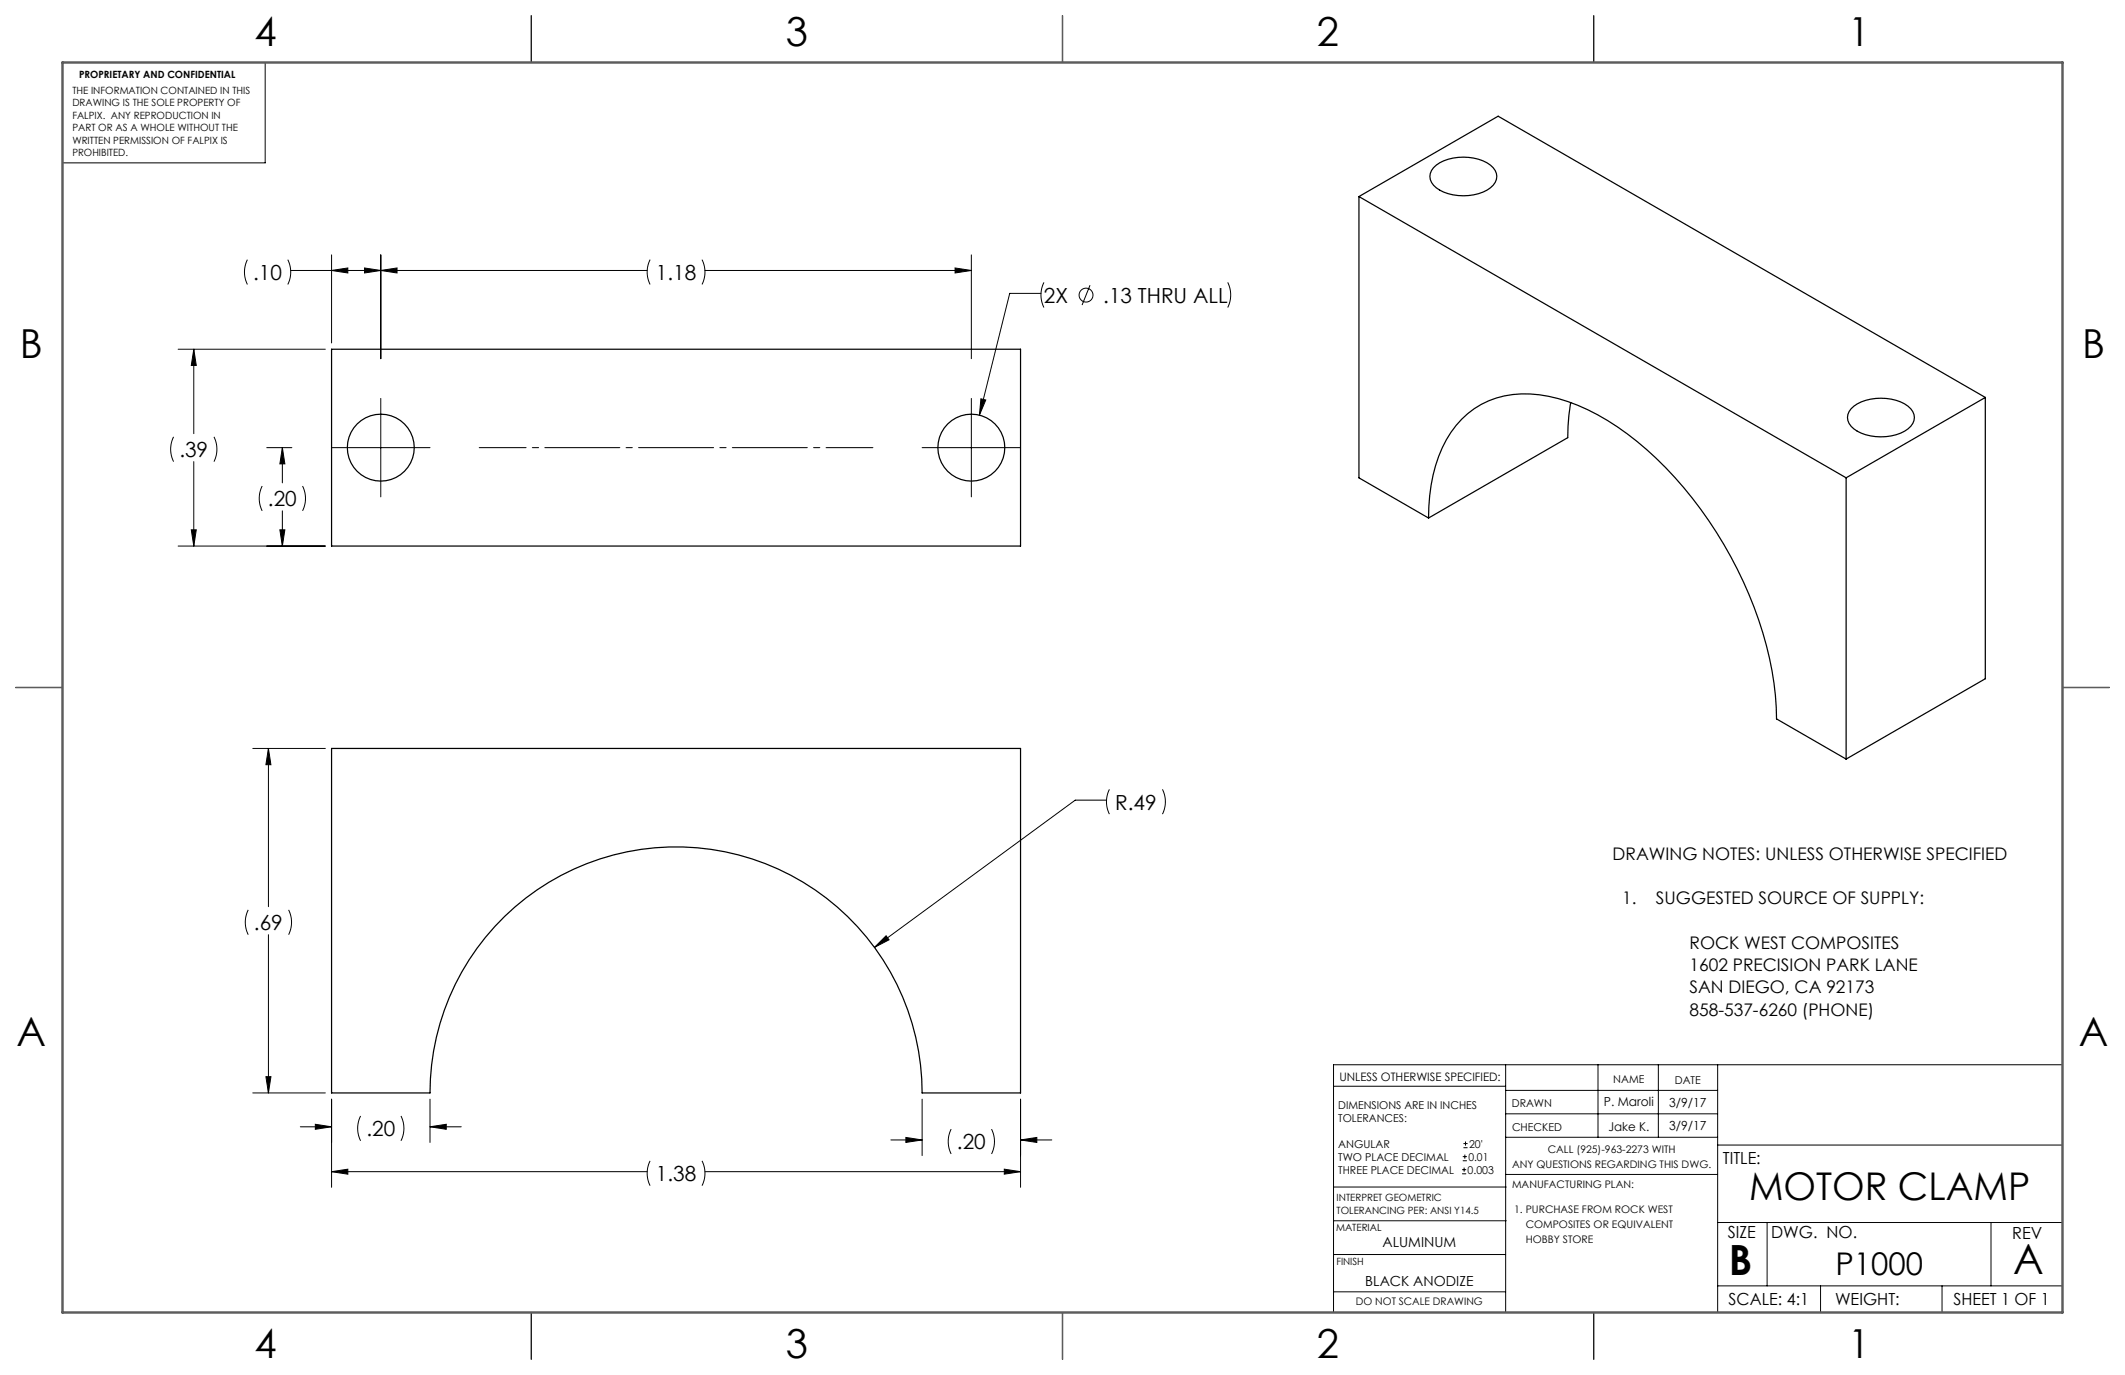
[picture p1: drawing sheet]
<svg xmlns="http://www.w3.org/2000/svg" width="432mm" height="279mm" viewBox="0 0 432 279" stroke-linecap="round" stroke-linejoin="round" font-family="sans-serif">
<g fill="none" stroke="#000" stroke-width=".2">
<path d="M53.9 12.7v20.4h-41.2M50.3 52.8a5.6 5.6 0 0 0 0 5M58.5 52.8a5.6 5.6 0 0 1 0 5M59.1 55h72.4M67.4 51.8v17.9M67.4 55l3.3-.5v1zM74.1 54.5l3.3 .5-3.3 .5zM77.4 51.8v21.1M77.4 55l3.3-.5v1zM132.1 52.8a5.6 5.6 0 0 0 0 5M142.7 52.8a5.6 5.6 0 0 1 0 5M143.2 55h54.2"/>
<path d="M194.1 54.5l3.3 .5-3.3 .5zM197.4 51.8v21.1M211.5 59.6h-6.3l-6.2 24.8M212.1 57.4a5.7 5.7 0 0 0 0 5.1M221.5 58l-1.6 4M249.5 57.4a5.7 5.7 0 0 1 0 5.1M36.2 71h29.9M39.4 71v17.1M39.4 71l.5 3.3h-1zM35.3 88.8a5.6 5.6 0 0 0 0 5M39.4 93.8v17.2M43.5 88.8a5.6 5.6 0 0 1 0 5"/>
<path d="M53.3 98.8a5.6 5.6 0 0 0 0 5M54.2 91h5.1M57.4 91l.5 3.3h-1zM57.4 91v7.1M61.5 98.8a5.6 5.6 0 0 1 0 5M67.4 91h20M77.4 81v20M187.4 91h20M197.4 81v20M199.3 81l1 .3-1.3 3.1zM36.2 111h29.9M38.9 107.7h1l-.5 3.3z"/>
<path d="M56.9 107.7h1l-.5 3.3zM57.4 103.8v7.2M51.4 152.1h14.7M54.5 152.1l.6 3.3h-1.1zM54.5 152.1v32.1M224.8 162.6h-6.3l-40.8 29.9M225.4 160.4a5.6 5.6 0 0 0 0 5M236.2 160.4a5.6 5.6 0 0 1 0 5M50.4 184.9a5.6 5.6 0 0 0 0 5M54.5 189.9v32.2M58.6 184.9a5.6 5.6 0 0 1 0 5M180.1 190.1l.6 .9-3 1.5z"/>
<path d="M54 218.8h1.1l-.6 3.3zM305.9 216.4v50.3M324.7 216.4v14.7M337 216.4v14.7M349 216.4v50.3M419.1 216.4h-148.1v50.3M51.4 222.1h14.7M61 229h6.4M64.1 228.5l3.3 .5-3.3 .5zM67.4 223.4v17.9M67.4 238.1h64.1M67.4 238.1l3.3-.5v1z"/>
<path d="M73.3 226.8a5.6 5.6 0 0 0 0 5M81.5 226.8a5.6 5.6 0 0 1 0 5M87.4 223.4v8.7M87.4 229h6.3M87.4 229l3.3-.5v1zM132.1 235.9a5.6 5.6 0 0 0 0 5M142.7 235.9a5.6 5.6 0 0 1 0 5M143.2 238.1h64.2M181 231.6h6.4M184.1 231.1l3.3 .5-3.3 .5zM187.4 223.4v11.4M193.3 229.4a5.6 5.6 0 0 0 0 5.1"/>
<path d="M201.5 229.4a5.6 5.6 0 0 1 0 5.1M204.1 237.6l3.3 .5-3.3 .5zM207.4 223.4v17.9M207.4 231.6h6.3M207.4 231.6l3.3-.5v1zM271 220.7h34.9M297.1 238.5h.8M297.1 237.7h.8M297.2 235.9h.9M297.2 235h.9M297.4 233.2h.8M297.4 232.4h.8"/>
<path d="M297.5 237.3v.8M297.7 234.6v.8M297.8 232v.8M305.9 231.1h43.1M305.9 226.3h43.1M305.9 221.6h43.1M305.9 238.6h43.1M349 232.7h70.1M271 254.9h34.9M271 248.1h35.1M271 241.2h35.1M349 248.4h70.1"/>
<path d="M359.1 248.4v12.9M404.6 248.4v12.9M271 262.5h34.9M349 261.3h70.1M369.9 261.3v5.4M394.6 261.3v5.4"/>
<circle cx="220.7" cy="60" r="1.41"/>
</g>
<path d="M97.4 91h80" fill="none" stroke="#000" stroke-width=".2" stroke-dasharray="15.2 1.3 1.3 1.3" stroke-dashoffset="5.7"/>
<g fill="none" stroke="#000" stroke-width=".25">
<path d="M107.9 3.2v9.5M215.9 3.2v9.5M323.8 3.2v9.5M276.1 39.9v57.2l14.2 8.2M276.1 39.9l99 57.2M276.1 39.9l28.3-16.3 99 57.2M291.3 34.1a9.1 9.1 0 0 1 8.2-2 5.7 5.7 0 0 1 4.6 3.1 3.1 3.1 0 0 1-1.9 3.4 10.4 10.4 0 0 1-10.3-.4 2.66 2.66 0 0 1-.6-4.1zM67.4 71h140v40h-140zM319.2 81.8a40.4 40.4 0 0 0-.6 7.1l-28.3 16.4M375.1 97.1v57.1M376.1 83.1a9.1 9.1 0 0 1 8.2-2 5.7 5.7 0 0 1 4.6 3.1 3.1 3.1 0 0 1-1.9 3.4 10.4 10.4 0 0 1-10.3-.4 2.66 2.66 0 0 1-.6-4.1zM403.4 80.8v57.1l-28.3 16.3"/>
<path d="M403.4 80.8l-28.3 16.3M290.3 105.3a31.4 31.4 0 0 1 4.6-17.5 17.9 17.9 0 0 1 17.9-7.6 40.9 40.9 0 0 1 19.9 9.5 81.6 81.6 0 0 1 27.8 49.1l.4 4.9 .1 2.4 14.1 8.1M3.2 139.7h9.5M419.1 139.7h9.5M67.4 152.1h140v70h-20a50 50 0 0 0-50-50 50 50 0 0 0-50 50h-20zM107.9 266.7v9.5M215.9 266.7v9.5M323.8 266.7v9.5"/>
<circle cx="77.4" cy="91" r="6.8"/>
<circle cx="197.4" cy="91" r="6.8"/>
</g>
<path d="M215.9 3.2v9.5M3.2 139.7h9.5M419.1 139.7h9.5M215.9 266.7v9.5" fill="none" stroke="#5c5c5c" stroke-width=".25"/>
<path d="M12.7 12.7h406.4v254h-406.4z" fill="none" stroke="#5c5c5c" stroke-width=".5"/>
<path d="M54 218.8h1.1l-.6 3.3zM54.5 152.1l.6 3.3h-1.1zM67.4 238.1l3.3-.5v1zM204.1 237.6l3.3 .5-3.3 .5zM180.1 190.1l-2.4 2.4 3-1.5zM64.1 228.5l3.3 .5-3.3 .5zM87.4 229l3.3-.5v1zM207.4 231.6l3.3-.5v1zM184.1 231.1l3.3 .5-3.3 .5zM77.4 55l3.3-.5v1zM194.1 54.5l3.3 .5-3.3 .5zM39.4 71l.5 3.3h-1zM38.9 107.7h1l-.5 3.3zM57.4 91l.5 3.3h-1zM56.9 107.7h1l-.5 3.3zM199.3 81l-.3 3.4 1.3-3.1zM74.1 54.5l3.3 .5-3.3 .5zM67.4 55l3.3-.5v1z" fill="#000"/>
<g font-size="8.5">
<text x="351.3" y="259">B</text>
<text x="409.1" y="258.9">A</text>
</g>
<g font-size="8.1">
<text x="51.7" y="9.3">4</text>
<text x="159.7" y="9.3">3</text>
<text x="267.6" y="9.3">2</text>
<text x="375.6" y="9.3">1</text>
<text x="4" y="72.8">B</text>
<text x="423.1" y="72.8">B</text>
<text x="3.3" y="212.5">A</text>
<text x="422.4" y="212.5">A</text>
<text x="51.7" y="276">4</text>
<text x="159.7" y="276">3</text>
<text x="267.6" y="276">2</text>
<text x="375.6" y="276">1</text>
</g>
<text font-size="7.8" x="355.4" y="243.8">MOTOR CLAMP</text>
<text font-size="6.3" x="372.9" y="259.1">P1000</text>
<g font-size="4.2">
<text x="51.4" y="56.9">.10</text>
<text x="133.3" y="56.9">1.18</text>
<text x="212.1" y="61.5">2X</text>
<text x="224.2" y="61.5">.13 THRU ALL</text>
<text x="36.4" y="92.9">.39</text>
<text x="54.4" y="102.9">.20</text>
<text x="226.6" y="164.5">R.49</text>
<text x="51.6" y="189">.69</text>
<text x="74.4" y="230.9">.20</text>
<text x="194.4" y="233.6">.20</text>
<text x="133.3" y="240">1.38</text>
</g>
<g font-size="3.5">
<text x="327.7" y="174.7">DRAWING NOTES: UNLESS OTHERWISE SPECIFIED</text>
<text x="329.6" y="183.7">1.</text>
<text x="336.5" y="183.7">SUGGESTED SOURCE OF SUPPLY:</text>
<text x="343.3" y="197.3">1602 PRECISION PARK LANE</text>
<text x="343.3" y="192.8">ROCK WEST COMPOSITES</text>
<text x="343.3" y="201.9">SAN DIEGO, CA 92173</text>
<text x="343.3" y="206.4">858-537-6260 (PHONE)</text>
</g>
<g font-size="3.4">
<text x="350.1" y="236.5">TITLE:</text>
<text x="351.1" y="251.6">SIZE</text>
<text x="359.9" y="251.6">DWG. NO.</text>
<text x="408.9" y="251.7">REV</text>
<text x="351.2" y="265.2">SCALE: 4:1</text>
<text x="372.9" y="265.2">WEIGHT:</text>
<text x="396.9" y="265.2">SHEET 1 OF 1</text>
</g>
<g font-size="2.8">
<text x="280.9" y="253.4">ALUMINUM</text>
<text x="277.4" y="261.3">BLACK ANODIZE</text>
</g>
<g font-size="2.5">
<text x="325.9" y="224.8">P. Maroli</text>
<text x="339.2" y="224.9">3/9/17</text>
<text x="326.8" y="229.7">Jake K.</text>
<text x="339.2" y="229.7">3/9/17</text>
</g>
<text font-size="2.4" x="272.2" y="219.7">UNLESS OTHERWISE SPECIFIED:</text>
<g font-size="2.2">
<text x="327.8" y="220.1">NAME</text>
<text x="340.3" y="220.2">DATE</text>
<text x="271.9" y="225.3">DIMENSIONS ARE IN INCHES</text>
<text x="271.9" y="227.9">TOLERANCES:</text>
<text x="307.2" y="224.9">DRAWN</text>
<text x="271.9" y="233.2">ANGULAR</text>
<text x="298.5" y="233.2">20'</text>
<text x="307.3" y="229.8">CHECKED</text>
<text x="271.9" y="238.5">THREE PLACE DECIMAL</text>
<text x="271.9" y="235.9">TWO PLACE DECIMAL</text>
<text x="298.2" y="238.5">0.003</text>
<text x="298.4" y="235.9">0.01</text>
</g>
<g font-size="2.1">
<text x="307.3" y="237.3">ANY QUESTIONS REGARDING THIS DWG.</text>
<text x="314.5" y="234.2">CALL (925)-963-2273 WITH</text>
<text x="307.3" y="241.3">MANUFACTURING PLAN:</text>
<text x="307.7" y="246.4">1. PURCHASE FROM ROCK WEST</text>
<text x="310" y="249.5">COMPOSITES OR EQUIVALENT</text>
<text x="310" y="252.6">HOBBY STORE</text>
<text x="275.5" y="265.1">DO NOT SCALE DRAWING</text>
</g>
<g font-size="2">
<text x="16.1" y="15.9">PROPRIETARY AND CONFIDENTIAL</text>
<text x="14.7" y="19.1">THE INFORMATION CONTAINED IN THIS</text>
<text x="14.7" y="21.6">DRAWING IS THE SOLE PROPERTY OF</text>
<text x="14.7" y="24.1">FALPIX. ANY REPRODUCTION IN</text>
<text x="14.7" y="26.6">PART OR AS A WHOLE WITHOUT THE</text>
<text x="14.7" y="29.2">WRITTEN PERMISSION OF FALPIX IS</text>
<text x="14.7" y="31.7">PROHIBITED.</text>
<text x="271.6" y="244.1">INTERPRET GEOMETRIC</text>
<text x="271.5" y="250.2">MATERIAL</text>
<text x="271.6" y="246.6">TOLERANCING PER: ANSI Y14.5</text>
<text x="271.5" y="257">FINISH</text>
</g>
</svg>
